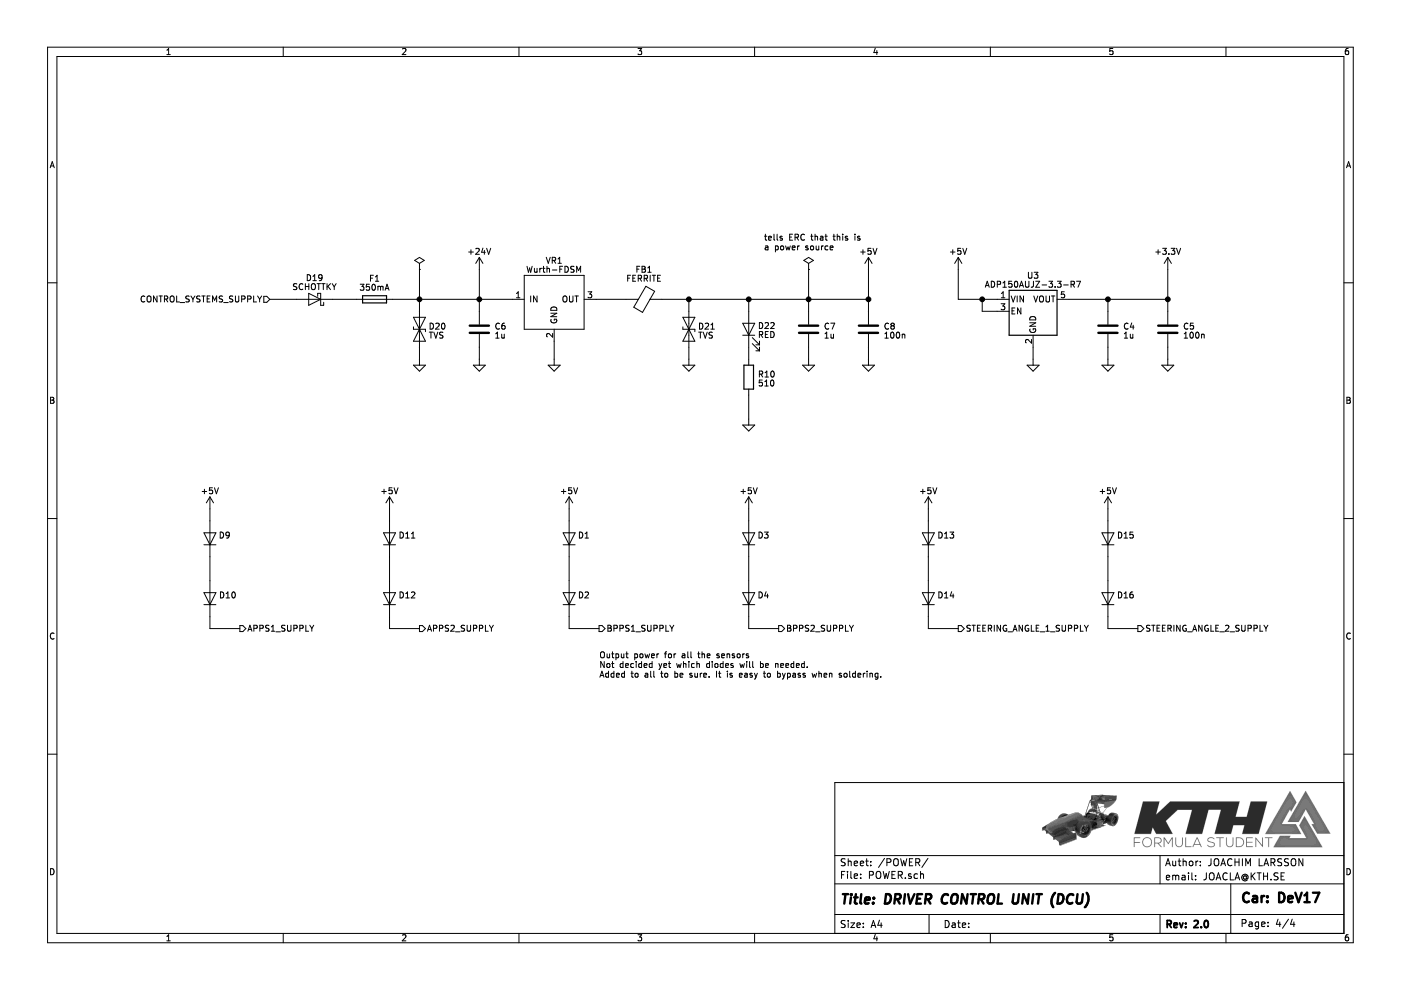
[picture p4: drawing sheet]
EESchema Schematic File Version 4
EELAYER 30 0
EELAYER END
$Descr A4 11693 8268
encoding utf-8
Sheet 4 4
Title "DRIVER CONTROL UNIT (DCU)"
Date ""
Rev "2.0"
Comp "KTH FORMULA STUDENT"
Comment1 "DeV17"
Comment2 "JOACHIM LARSSON"
Comment3 "JOACLA@KTH.SE"
Comment4 ""
$EndDescr
$Comp
L KTHFS:ADP150AUJZ-3.3-R7 U3
U 1 1
P 8625 2600
F 0 "U3" H 8625 2900 50  0000 C CNN
F 1 "ADP150AUJZ-3.3-R7" H 8625 2825 50  0000 C CNN
F 2 "Package_TO_SOT_SMD:SOT-23-5" H 8625 2925 50  0001 C CIN
F 3 "https://www.analog.com/media/en/technical-documentation/data-sheets/ADP150.pdf" H 8625 2600 50  0001 C CNN
	1    8625 2600
	1    0    0    -1  
$EndComp
$Comp
L power:+5V #PWR037
U 1 1
P 8000 2250
F 0 "#PWR037" H 8000 2100 50  0001 C CNN
F 1 "+5V" H 8000 2400 50  0000 C CNN
F 2 "" H 8000 2250 50  0001 C CNN
F 3 "" H 8000 2250 50  0001 C CNN
	1    8000 2250
	1    0    0    -1  
$EndComp
$Comp
L Device:C C5
U 1 1
P 9750 2750
F 0 "C5" H 9875 2775 50  0000 L CNN
F 1 "100n" H 9875 2700 50  0000 L CNN
F 2 "Capacitor_SMD:C_0603_1608Metric" H 9788 2600 50  0001 C CNN
F 3 "~" H 9750 2750 50  0001 C CNN
	1    9750 2750
	1    0    0    -1  
$EndComp
Wire Wire Line
	8625 3000 8625 2900
$Comp
L power:GND #PWR041
U 1 1
P 9750 3000
F 0 "#PWR041" H 9750 2750 50  0001 C CNN
F 1 "GND" H 9755 2827 50  0001 C CNN
F 2 "" H 9750 3000 50  0001 C CNN
F 3 "" H 9750 3000 50  0001 C CNN
	1    9750 3000
	1    0    0    -1  
$EndComp
$Comp
L Device:C C4
U 1 1
P 9250 2750
F 0 "C4" H 9375 2775 50  0000 L CNN
F 1 "1u" H 9375 2700 50  0000 L CNN
F 2 "Capacitor_SMD:C_0603_1608Metric" H 9288 2600 50  0001 C CNN
F 3 "~" H 9250 2750 50  0001 C CNN
	1    9250 2750
	1    0    0    -1  
$EndComp
Wire Wire Line
	9250 3000 9250 2900
$Comp
L power:GND #PWR039
U 1 1
P 9250 3000
F 0 "#PWR039" H 9250 2750 50  0001 C CNN
F 1 "GND" H 9255 2827 50  0001 C CNN
F 2 "" H 9250 3000 50  0001 C CNN
F 3 "" H 9250 3000 50  0001 C CNN
	1    9250 3000
	1    0    0    -1  
$EndComp
$Comp
L power:+3.3V #PWR040
U 1 1
P 9750 2250
F 0 "#PWR040" H 9750 2100 50  0001 C CNN
F 1 "+3.3V" H 9750 2400 50  0000 C CNN
F 2 "" H 9750 2250 50  0001 C CNN
F 3 "" H 9750 2250 50  0001 C CNN
	1    9750 2250
	1    0    0    -1  
$EndComp
$Comp
L KTHFS:Wurth-FDSM VR1
U 1 1
P 4625 2500
F 0 "VR1" H 4625 2825 50  0000 C CNN
F 1 "Wurth-FDSM" H 4625 2750 50  0000 C CNN
F 2 "KTHFS:Wurth-FDSM" H 4325 2650 50  0001 C CNN
F 3 "https://katalog.we-online.de/pm/datasheet/173010578.pdf" H 4625 2500 50  0001 C CNN
	1    4625 2500
	1    0    0    -1  
$EndComp
Text HLabel 2250 2500 0    50   Input ~ 0
CONTROL_SYSTEMS_SUPPLY
$Comp
L Device:Fuse F1
U 1 1
P 3125 2500
F 0 "F1" V 2950 2500 50  0000 C CNN
F 1 "350mA" V 3025 2500 50  0000 C CNN
F 2 "Fuse:Fuse_0805_2012Metric" V 3055 2500 50  0001 C CNN
F 3 "~" H 3125 2500 50  0001 C CNN
	1    3125 2500
	0    1    1    0   
$EndComp
$Comp
L Device:D_Schottky D19
U 1 1
P 2625 2500
F 0 "D19" H 2625 2325 50  0000 C CNN
F 1 "SCHOTTKY" H 2625 2400 50  0000 C CNN
F 2 "Diode_SMD:D_SOD-323" H 2625 2500 50  0001 C CNN
F 3 "~" H 2625 2500 50  0001 C CNN
	1    2625 2500
	-1   0    0    1   
$EndComp
$Comp
L Device:D_TVS D20
U 1 1
P 3500 2750
F 0 "D20" V 3475 2825 50  0000 L CNN
F 1 "TVS" V 3550 2825 50  0000 L CNN
F 2 "Diode_SMD:D_SOD-323" H 3500 2750 50  0001 C CNN
F 3 "~" H 3500 2750 50  0001 C CNN
	1    3500 2750
	0    1    1    0   
$EndComp
$Comp
L Device:C C6
U 1 1
P 4000 2750
F 0 "C6" H 4125 2775 50  0000 L CNN
F 1 "1u" H 4125 2700 50  0000 L CNN
F 2 "Capacitor_SMD:C_0603_1608Metric" H 4038 2600 50  0001 C CNN
F 3 "~" H 4000 2750 50  0001 C CNN
	1    4000 2750
	1    0    0    -1  
$EndComp
$Comp
L power:GND #PWR045
U 1 1
P 4625 3000
F 0 "#PWR045" H 4625 2750 50  0001 C CNN
F 1 "GND" H 4630 2827 50  0001 C CNN
F 2 "" H 4625 3000 50  0001 C CNN
F 3 "" H 4625 3000 50  0001 C CNN
	1    4625 3000
	1    0    0    -1  
$EndComp
$Comp
L power:GND #PWR042
U 1 1
P 3500 3000
F 0 "#PWR042" H 3500 2750 50  0001 C CNN
F 1 "GND" H 3505 2827 50  0001 C CNN
F 2 "" H 3500 3000 50  0001 C CNN
F 3 "" H 3500 3000 50  0001 C CNN
	1    3500 3000
	1    0    0    -1  
$EndComp
$Comp
L Device:D_TVS D21
U 1 1
P 5750 2750
F 0 "D21" V 5725 2825 50  0000 L CNN
F 1 "TVS" V 5800 2825 50  0000 L CNN
F 2 "Diode_SMD:D_SOD-323" H 5750 2750 50  0001 C CNN
F 3 "~" H 5750 2750 50  0001 C CNN
	1    5750 2750
	0    1    1    0   
$EndComp
$Comp
L Device:C C7
U 1 1
P 6750 2750
F 0 "C7" H 6875 2775 50  0000 L CNN
F 1 "1u" H 6875 2700 50  0000 L CNN
F 2 "Capacitor_SMD:C_0603_1608Metric" H 6788 2600 50  0001 C CNN
F 3 "~" H 6750 2750 50  0001 C CNN
	1    6750 2750
	1    0    0    -1  
$EndComp
Wire Wire Line
	6750 2600 6750 2500
$Comp
L power:+24V #PWR043
U 1 1
P 4000 2250
F 0 "#PWR043" H 4000 2100 50  0001 C CNN
F 1 "+24V" H 4000 2400 50  0000 C CNN
F 2 "" H 4000 2250 50  0001 C CNN
F 3 "" H 4000 2250 50  0001 C CNN
	1    4000 2250
	1    0    0    -1  
$EndComp
$Comp
L power:+5V #PWR049
U 1 1
P 7250 2250
F 0 "#PWR049" H 7250 2100 50  0001 C CNN
F 1 "+5V" H 7250 2400 50  0000 C CNN
F 2 "" H 7250 2250 50  0001 C CNN
F 3 "" H 7250 2250 50  0001 C CNN
	1    7250 2250
	1    0    0    -1  
$EndComp
$Comp
L Device:C C8
U 1 1
P 7250 2750
F 0 "C8" H 7375 2775 50  0000 L CNN
F 1 "100n" H 7375 2700 50  0000 L CNN
F 2 "Capacitor_SMD:C_0603_1608Metric" H 7288 2600 50  0001 C CNN
F 3 "~" H 7250 2750 50  0001 C CNN
	1    7250 2750
	1    0    0    -1  
$EndComp
$Comp
L power:GND #PWR046
U 1 1
P 5750 3000
F 0 "#PWR046" H 5750 2750 50  0001 C CNN
F 1 "GND" H 5755 2827 50  0001 C CNN
F 2 "" H 5750 3000 50  0001 C CNN
F 3 "" H 5750 3000 50  0001 C CNN
	1    5750 3000
	1    0    0    -1  
$EndComp
$Comp
L power:GND #PWR048
U 1 1
P 6750 3000
F 0 "#PWR048" H 6750 2750 50  0001 C CNN
F 1 "GND" H 6755 2827 50  0001 C CNN
F 2 "" H 6750 3000 50  0001 C CNN
F 3 "" H 6750 3000 50  0001 C CNN
	1    6750 3000
	1    0    0    -1  
$EndComp
Wire Wire Line
	6750 3000 6750 2900
$Comp
L power:GND #PWR050
U 1 1
P 7250 3000
F 0 "#PWR050" H 7250 2750 50  0001 C CNN
F 1 "GND" H 7255 2827 50  0001 C CNN
F 2 "" H 7250 3000 50  0001 C CNN
F 3 "" H 7250 3000 50  0001 C CNN
	1    7250 3000
	1    0    0    -1  
$EndComp
Wire Wire Line
	7250 3000 7250 2900
$Comp
L power:PWR_FLAG #FLG03
U 1 1
P 6750 2250
F 0 "#FLG03" H 6750 2325 50  0001 C CNN
F 1 "PWR_FLAG" H 6750 2400 50  0001 C CNN
F 2 "" H 6750 2250 50  0001 C CNN
F 3 "~" H 6750 2250 50  0001 C CNN
	1    6750 2250
	1    0    0    -1  
$EndComp
Text Notes 6375 2100 0    50   ~ 0
tells ERC that this is\na power source
$Comp
L Device:Ferrite_Bead FB1
U 1 1
P 5375 2500
F 0 "FB1" V 5125 2500 50  0000 C CNN
F 1 "FERRITE" V 5200 2500 50  0000 C CNN
F 2 "Diode_SMD:D_0805_2012Metric" V 5305 2500 50  0001 C CNN
F 3 "~" H 5375 2500 50  0001 C CNN
	1    5375 2500
	0    1    1    0   
$EndComp
$Comp
L Device:R R10
U 1 1
P 6250 3150
F 0 "R10" H 6325 3175 50  0000 L CNN
F 1 "510" H 6325 3100 50  0000 L CNN
F 2 "Resistor_SMD:R_0603_1608Metric" V 6180 3150 50  0001 C CNN
F 3 "~" H 6250 3150 50  0001 C CNN
	1    6250 3150
	1    0    0    -1  
$EndComp
$Comp
L power:GND #PWR047
U 1 1
P 6250 3500
F 0 "#PWR047" H 6250 3250 50  0001 C CNN
F 1 "GND" H 6255 3327 50  0001 C CNN
F 2 "" H 6250 3500 50  0001 C CNN
F 3 "" H 6250 3500 50  0001 C CNN
	1    6250 3500
	1    0    0    -1  
$EndComp
$Comp
L Device:LED D22
U 1 1
P 6250 2750
F 0 "D22" V 6275 2675 50  0000 R CNN
F 1 "RED" V 6200 2675 50  0000 R CNN
F 2 "LED_SMD:LED_0603_1608Metric" H 6250 2750 50  0001 C CNN
F 3 "~" H 6250 2750 50  0001 C CNN
	1    6250 2750
	0    -1   -1   0   
$EndComp
$Comp
L power:PWR_FLAG #FLG02
U 1 1
P 3500 2250
F 0 "#FLG02" H 3500 2325 50  0001 C CNN
F 1 "PWR_FLAG" H 3500 2400 50  0001 C CNN
F 2 "" H 3500 2250 50  0001 C CNN
F 3 "~" H 3500 2250 50  0001 C CNN
	1    3500 2250
	1    0    0    -1  
$EndComp
Wire Wire Line
	2475 2500 2250 2500
Wire Wire Line
	2975 2500 2775 2500
$Comp
L power:GND #PWR0158
U 1 1
P 4000 3000
F 0 "#PWR0158" H 4000 2750 50  0001 C CNN
F 1 "GND" H 4005 2827 50  0001 C CNN
F 2 "" H 4000 3000 50  0001 C CNN
F 3 "" H 4000 3000 50  0001 C CNN
	1    4000 3000
	1    0    0    -1  
$EndComp
Wire Wire Line
	3500 2600 3500 2500
Wire Wire Line
	3500 2500 4000 2500
Wire Wire Line
	4000 2500 4000 2600
Wire Wire Line
	3275 2500 3500 2500
Connection ~ 3500 2500
Wire Wire Line
	3500 2250 3500 2500
Wire Wire Line
	4000 2500 4000 2250
Connection ~ 4000 2500
Wire Wire Line
	4000 2900 4000 3000
Wire Wire Line
	3500 3000 3500 2900
Wire Wire Line
	4275 2500 4000 2500
Wire Wire Line
	4625 3000 4625 2850
Wire Wire Line
	5225 2500 4975 2500
Wire Wire Line
	5750 3000 5750 2900
Wire Wire Line
	5525 2500 5750 2500
Wire Wire Line
	5750 2500 5750 2600
Wire Wire Line
	6250 2600 6250 2500
Wire Wire Line
	6250 3500 6250 3300
Wire Wire Line
	6250 2900 6250 3000
Wire Wire Line
	6250 2500 5750 2500
Connection ~ 5750 2500
Wire Wire Line
	6250 2500 6750 2500
Connection ~ 6250 2500
Connection ~ 6750 2500
Wire Wire Line
	7250 2500 6750 2500
Connection ~ 7250 2500
Wire Wire Line
	7250 2500 7250 2600
Wire Wire Line
	7250 2250 7250 2500
Wire Wire Line
	6750 2250 6750 2500
Wire Wire Line
	8000 2250 8000 2500
Wire Wire Line
	8000 2500 8200 2500
Wire Wire Line
	8200 2500 8200 2600
Wire Wire Line
	8200 2500 8325 2500
Wire Wire Line
	8200 2600 8325 2600
Connection ~ 8200 2500
$Comp
L power:GND #PWR0159
U 1 1
P 8625 3000
F 0 "#PWR0159" H 8625 2750 50  0001 C CNN
F 1 "GND" H 8630 2827 50  0001 C CNN
F 2 "" H 8625 3000 50  0001 C CNN
F 3 "" H 8625 3000 50  0001 C CNN
	1    8625 3000
	1    0    0    -1  
$EndComp
Wire Wire Line
	9250 2500 9250 2600
Wire Wire Line
	8925 2500 9250 2500
Wire Wire Line
	9750 3000 9750 2900
Wire Wire Line
	9250 2500 9750 2500
Wire Wire Line
	9750 2500 9750 2600
Connection ~ 9250 2500
Wire Wire Line
	9750 2250 9750 2500
Connection ~ 9750 2500
$Comp
L Device:D D?
U 1 1
P 3250 5000
AR Path="/63EAAFB9" Ref="D?"  Part="1" 
AR Path="/5EF29697/63EAAFB9" Ref="D12"  Part="1" 
F 0 "D12" V 3275 5225 50  0000 R CNN
F 1 "D" V 3205 4921 50  0001 R CNN
F 2 "Diode_SMD:D_SOD-323" H 3250 5000 50  0001 C CNN
F 3 "~" H 3250 5000 50  0001 C CNN
	1    3250 5000
	0    1    -1   0   
$EndComp
$Comp
L Device:D D?
U 1 1
P 3250 4500
AR Path="/63EAAFBF" Ref="D?"  Part="1" 
AR Path="/5EF29697/63EAAFBF" Ref="D11"  Part="1" 
F 0 "D11" V 3275 4725 50  0000 R CNN
F 1 "D" V 3205 4421 50  0001 R CNN
F 2 "Diode_SMD:D_SOD-323" H 3250 4500 50  0001 C CNN
F 3 "~" H 3250 4500 50  0001 C CNN
	1    3250 4500
	0    1    -1   0   
$EndComp
$Comp
L Device:D D?
U 1 1
P 6250 5000
AR Path="/63EAAFCE" Ref="D?"  Part="1" 
AR Path="/5EF29697/63EAAFCE" Ref="D4"  Part="1" 
F 0 "D4" V 6275 5175 50  0000 R CNN
F 1 "D" V 6205 4921 50  0001 R CNN
F 2 "Diode_SMD:D_SOD-323" H 6250 5000 50  0001 C CNN
F 3 "~" H 6250 5000 50  0001 C CNN
	1    6250 5000
	0    1    -1   0   
$EndComp
$Comp
L Device:D D?
U 1 1
P 6250 4500
AR Path="/63EAAFD4" Ref="D?"  Part="1" 
AR Path="/5EF29697/63EAAFD4" Ref="D3"  Part="1" 
F 0 "D3" V 6275 4675 50  0000 R CNN
F 1 "D" V 6205 4421 50  0001 R CNN
F 2 "Diode_SMD:D_SOD-323" H 6250 4500 50  0001 C CNN
F 3 "~" H 6250 4500 50  0001 C CNN
	1    6250 4500
	0    1    -1   0   
$EndComp
$Comp
L Device:D D?
U 1 1
P 1750 5000
AR Path="/63EAAFE2" Ref="D?"  Part="1" 
AR Path="/5EF29697/63EAAFE2" Ref="D10"  Part="1" 
F 0 "D10" V 1775 5225 50  0000 R CNN
F 1 "D" V 1705 4921 50  0001 R CNN
F 2 "Diode_SMD:D_SOD-323" H 1750 5000 50  0001 C CNN
F 3 "~" H 1750 5000 50  0001 C CNN
	1    1750 5000
	0    1    -1   0   
$EndComp
$Comp
L Device:D D?
U 1 1
P 1750 4500
AR Path="/63EAAFE8" Ref="D?"  Part="1" 
AR Path="/5EF29697/63EAAFE8" Ref="D9"  Part="1" 
F 0 "D9" V 1775 4675 50  0000 R CNN
F 1 "D" V 1705 4421 50  0001 R CNN
F 2 "Diode_SMD:D_SOD-323" H 1750 4500 50  0001 C CNN
F 3 "~" H 1750 4500 50  0001 C CNN
	1    1750 4500
	0    1    -1   0   
$EndComp
$Comp
L power:+5V #PWR?
U 1 1
P 4750 4250
AR Path="/63EAB002" Ref="#PWR?"  Part="1" 
AR Path="/5EF29697/63EAB002" Ref="#PWR0160"  Part="1" 
F 0 "#PWR0160" H 4750 4100 50  0001 C CNN
F 1 "+5V" H 4750 4400 50  0000 C CNN
F 2 "" H 4750 4250 50  0001 C CNN
F 3 "" H 4750 4250 50  0001 C CNN
	1    4750 4250
	-1   0    0    -1  
$EndComp
$Comp
L Device:D D?
U 1 1
P 9250 5000
AR Path="/63EAB00C" Ref="D?"  Part="1" 
AR Path="/5EF29697/63EAB00C" Ref="D16"  Part="1" 
F 0 "D16" V 9275 5225 50  0000 R CNN
F 1 "D" V 9205 4921 50  0001 R CNN
F 2 "Diode_SMD:D_SOD-323" H 9250 5000 50  0001 C CNN
F 3 "~" H 9250 5000 50  0001 C CNN
	1    9250 5000
	0    1    -1   0   
$EndComp
$Comp
L Device:D D?
U 1 1
P 9250 4500
AR Path="/63EAB012" Ref="D?"  Part="1" 
AR Path="/5EF29697/63EAB012" Ref="D15"  Part="1" 
F 0 "D15" V 9275 4725 50  0000 R CNN
F 1 "D" V 9205 4421 50  0001 R CNN
F 2 "Diode_SMD:D_SOD-323" H 9250 4500 50  0001 C CNN
F 3 "~" H 9250 4500 50  0001 C CNN
	1    9250 4500
	0    1    -1   0   
$EndComp
$Comp
L Device:D D?
U 1 1
P 7750 5000
AR Path="/63EAB020" Ref="D?"  Part="1" 
AR Path="/5EF29697/63EAB020" Ref="D14"  Part="1" 
F 0 "D14" V 7775 5225 50  0000 R CNN
F 1 "D" V 7705 4921 50  0001 R CNN
F 2 "Diode_SMD:D_SOD-323" H 7750 5000 50  0001 C CNN
F 3 "~" H 7750 5000 50  0001 C CNN
	1    7750 5000
	0    1    -1   0   
$EndComp
$Comp
L Device:D D?
U 1 1
P 7750 4500
AR Path="/63EAB026" Ref="D?"  Part="1" 
AR Path="/5EF29697/63EAB026" Ref="D13"  Part="1" 
F 0 "D13" V 7775 4725 50  0000 R CNN
F 1 "D" V 7705 4421 50  0001 R CNN
F 2 "Diode_SMD:D_SOD-323" H 7750 4500 50  0001 C CNN
F 3 "~" H 7750 4500 50  0001 C CNN
	1    7750 4500
	0    1    -1   0   
$EndComp
Text Notes 5000 5750 0    50   ~ 0
Output power for all the sensors \nNot decided yet which diodes will be needed.\nAdded to all to be sure. It is easy to bypass when soldering.\n\n
$Comp
L power:+5V #PWR?
U 1 1
P 1750 4250
AR Path="/63F59E6A" Ref="#PWR?"  Part="1" 
AR Path="/5EF29697/63F59E6A" Ref="#PWR0161"  Part="1" 
F 0 "#PWR0161" H 1750 4100 50  0001 C CNN
F 1 "+5V" H 1750 4400 50  0000 C CNN
F 2 "" H 1750 4250 50  0001 C CNN
F 3 "" H 1750 4250 50  0001 C CNN
	1    1750 4250
	-1   0    0    -1  
$EndComp
$Comp
L power:+5V #PWR?
U 1 1
P 6250 4250
AR Path="/63F5B03D" Ref="#PWR?"  Part="1" 
AR Path="/5EF29697/63F5B03D" Ref="#PWR0162"  Part="1" 
F 0 "#PWR0162" H 6250 4100 50  0001 C CNN
F 1 "+5V" H 6250 4400 50  0000 C CNN
F 2 "" H 6250 4250 50  0001 C CNN
F 3 "" H 6250 4250 50  0001 C CNN
	1    6250 4250
	-1   0    0    -1  
$EndComp
$Comp
L power:+5V #PWR?
U 1 1
P 3250 4250
AR Path="/63F5C17D" Ref="#PWR?"  Part="1" 
AR Path="/5EF29697/63F5C17D" Ref="#PWR0163"  Part="1" 
F 0 "#PWR0163" H 3250 4100 50  0001 C CNN
F 1 "+5V" H 3250 4400 50  0000 C CNN
F 2 "" H 3250 4250 50  0001 C CNN
F 3 "" H 3250 4250 50  0001 C CNN
	1    3250 4250
	-1   0    0    -1  
$EndComp
$Comp
L power:+5V #PWR?
U 1 1
P 9250 4250
AR Path="/63F5D698" Ref="#PWR?"  Part="1" 
AR Path="/5EF29697/63F5D698" Ref="#PWR0164"  Part="1" 
F 0 "#PWR0164" H 9250 4100 50  0001 C CNN
F 1 "+5V" H 9250 4400 50  0000 C CNN
F 2 "" H 9250 4250 50  0001 C CNN
F 3 "" H 9250 4250 50  0001 C CNN
	1    9250 4250
	-1   0    0    -1  
$EndComp
$Comp
L power:+5V #PWR?
U 1 1
P 7750 4250
AR Path="/63F5E8AA" Ref="#PWR?"  Part="1" 
AR Path="/5EF29697/63F5E8AA" Ref="#PWR0165"  Part="1" 
F 0 "#PWR0165" H 7750 4100 50  0001 C CNN
F 1 "+5V" H 7750 4400 50  0000 C CNN
F 2 "" H 7750 4250 50  0001 C CNN
F 3 "" H 7750 4250 50  0001 C CNN
	1    7750 4250
	-1   0    0    -1  
$EndComp
Wire Wire Line
	4750 5250 4750 5150
Wire Wire Line
	4750 4650 4750 4850
Wire Wire Line
	4750 4250 4750 4350
Wire Wire Line
	7750 4350 7750 4250
Wire Wire Line
	9250 4350 9250 4250
Wire Wire Line
	3250 4350 3250 4250
Wire Wire Line
	6250 4350 6250 4250
Wire Wire Line
	1750 4350 1750 4250
Wire Wire Line
	1750 5250 1750 5150
Wire Wire Line
	6250 5250 6250 5150
Wire Wire Line
	3250 5250 3250 5150
Wire Wire Line
	9250 5250 9250 5150
Wire Wire Line
	7750 5250 7750 5150
Wire Wire Line
	7750 4850 7750 4650
Wire Wire Line
	9250 4850 9250 4650
Wire Wire Line
	3250 4850 3250 4650
Wire Wire Line
	6250 4850 6250 4650
Wire Wire Line
	1750 4850 1750 4650
Text HLabel 2000 5250 2    50   Output ~ 0
APPS1_SUPPLY
Wire Wire Line
	2000 5250 1750 5250
Text HLabel 3500 5250 2    50   Output ~ 0
APPS2_SUPPLY
Wire Wire Line
	3500 5250 3250 5250
Text HLabel 5000 5250 2    50   Output ~ 0
BPPS1_SUPPLY
Wire Wire Line
	5000 5250 4750 5250
Text HLabel 6500 5250 2    50   Output ~ 0
BPPS2_SUPPLY
Wire Wire Line
	6250 5250 6500 5250
Text HLabel 8000 5250 2    50   Output ~ 0
STEERING_ANGLE_1_SUPPLY
Wire Wire Line
	8000 5250 7750 5250
Text HLabel 9500 5250 2    50   Output ~ 0
STEERING_ANGLE_2_SUPPLY
Wire Wire Line
	9500 5250 9250 5250
$Comp
L Device:D D?
U 1 1
P 4750 5000
AR Path="/63EAAFF6" Ref="D?"  Part="1" 
AR Path="/5EF29697/63EAAFF6" Ref="D2"  Part="1" 
F 0 "D2" V 4775 5175 50  0000 R CNN
F 1 "D" V 4705 4921 50  0001 R CNN
F 2 "Diode_SMD:D_SOD-323" H 4750 5000 50  0001 C CNN
F 3 "~" H 4750 5000 50  0001 C CNN
	1    4750 5000
	0    1    -1   0   
$EndComp
$Comp
L Device:D D?
U 1 1
P 4750 4500
AR Path="/63EAAFFC" Ref="D?"  Part="1" 
AR Path="/5EF29697/63EAAFFC" Ref="D1"  Part="1" 
F 0 "D1" V 4775 4675 50  0000 R CNN
F 1 "D" V 4705 4421 50  0001 R CNN
F 2 "Diode_SMD:D_SOD-323" H 4750 4500 50  0001 C CNN
F 3 "~" H 4750 4500 50  0001 C CNN
	1    4750 4500
	0    1    -1   0   
$EndComp
$EndSCHEMATC
